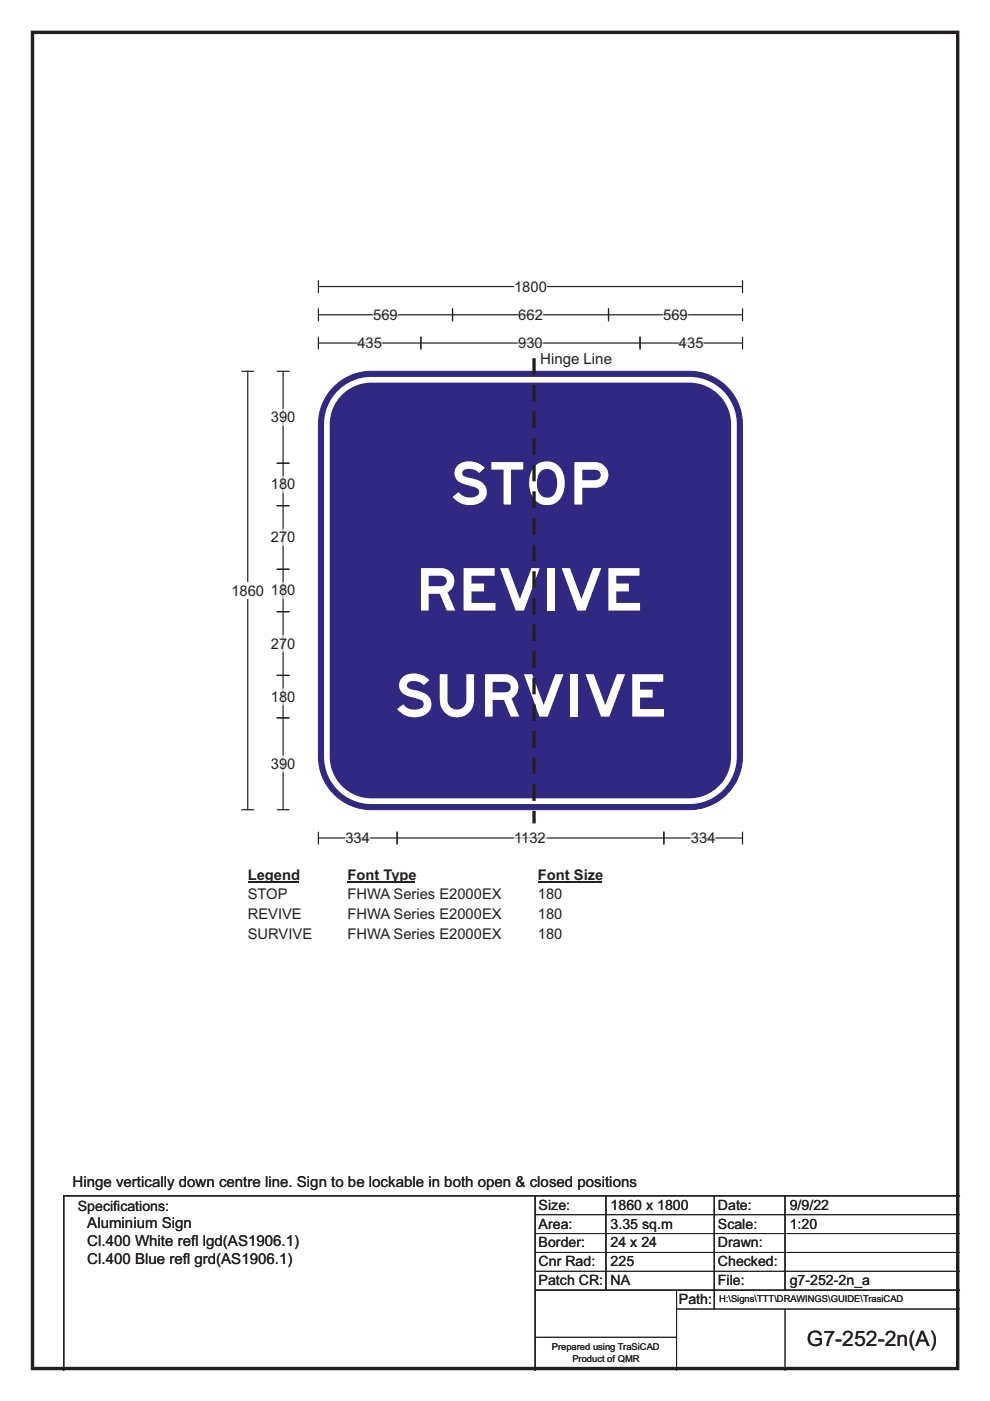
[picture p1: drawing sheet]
<svg xmlns="http://www.w3.org/2000/svg" width="210mm" height="297mm" viewBox="0 0 210 297" stroke-linecap="round" stroke-linejoin="round" font-family="sans-serif">
<path d="M6.9 6.9h196.2v283.3h-196.2z" fill="none" stroke="#231f20" stroke-width=".72"/>
<path d="M67.5 59.5v2.5M157.5 59.5v2.5M67.5 60.8h90" fill="none" stroke="#231f20" stroke-width=".25"/>
<path d="M109 59h7v3.5h-7z" fill="#fff"/>
<g fill="none" stroke="#231f20" stroke-width=".25">
<path d="M51.3 78.7h2.5M52.5 78.7v93M67.5 66.7h90M67.5 65.5v2.5M67.5 71.5v2.5M67.5 72.7h90M89.3 71.5v2.5M96 65.5v2.5M129.1 65.5v2.5M135.8 71.5v2.5M157.5 65.5v2.5M157.5 71.5v2.5"/>
<path d="M51.3 171.7h2.5M67.5 176.4v2.5M67.5 177.7h90M84.2 176.4v2.5M140.8 176.4v2.5M157.5 176.4v2.5"/>
</g>
<path d="M75.8 72.7h5.2M79.2 66.7h5.2M109.9 72.7h5.2M109.9 66.7h5.2M140.7 66.7h5.2M144 72.7h5.2M73.3 177.7h5.2M109 177.7h7M146.6 177.7h5.2" fill="none" stroke="#fff" stroke-width=".25"/>
<path d="M49.1 123.5h6.9v3.5h-6.9z" fill="#fff"/>
<path d="M58.8 78.7h2.5M60 78.7v93M58.8 98.2h2.5M58.8 107.2h2.5M58.8 120.7h2.5M58.8 129.7h2.5M58.8 143.2h2.5M58.8 152.2h2.5M58.8 171.7h2.5" fill="none" stroke="#231f20" stroke-width=".25"/>
<path d="M60 86.7v3.5M60 101v3.5M60 112.2v3.5M60 123.4v3.5M60 134.7v3.5M60 145.9v3.5M60 160.2v3.5" fill="none" stroke="#fff" stroke-width=".25"/>
<path d="M52.5 183.7h10.8v3.5h-10.8z" fill="#fff"/>
<path d="M52.5 187h10.8" fill="none" stroke="#231f20" stroke-width=".32"/>
<path d="M73.7 183.7h14.4v3.5h-14.4z" fill="#fff"/>
<path d="M73.7 187h14.4" fill="none" stroke="#231f20" stroke-width=".32"/>
<path d="M114.1 183.7h13.4v3.5h-13.4z" fill="#fff"/>
<path d="M114.1 187h13.4" fill="none" stroke="#231f20" stroke-width=".32"/>
<g fill="#fff">
<path d="M52.5 187.9h8.5v3.5h-8.5z"/>
<path d="M73.7 187.9h32.9v3.5h-32.9z"/>
<path d="M114.1 187.9h5.2v3.5h-5.2z"/>
<path d="M52.5 192h11.5v3.5h-11.5z"/>
<path d="M73.7 192h32.9v3.5h-32.9z"/>
<path d="M114.1 192h5.2v3.5h-5.2z"/>
<path d="M52.5 196.2h13.7v3.5h-13.7z"/>
<path d="M73.7 196.2h32.9v3.5h-32.9z"/>
<path d="M114.1 196.2h5.2v3.5h-5.2z"/>
</g>
<path d="M70.8 82a11.2 11.2 0 0 1 8-3.3h67.4a11.2 11.2 0 0 1 11.3 11.3v70.4a11.3 11.3 0 0 1-11.3 11.3h-67.4a11.2 11.2 0 0 1-11.3-11.3v-70.4a11.2 11.2 0 0 1 3.3-8z" fill-rule="evenodd" fill="#312882" stroke="#312882" stroke-width=".21"/>
<path d="M71.7 83.7a9.4 9.4 0 0 1 7.1-3.2h67.4a9.4 9.4 0 0 1 9.5 9.5v70.4a9.5 9.5 0 0 1-9.5 9.5h-67.4a9.4 9.4 0 0 1-9.5-9.5v-70.4a9.4 9.4 0 0 1 2.4-6.3z" fill="none" stroke="#fff" stroke-width="1.2"/>
<path d="M113.5 253.5v37M128.5 253.5v20M151.5 253.5v24M166.5 253.5v20M203.5 253.5h-190v37M113.5 273.5h90" fill="none" stroke="#231f20" stroke-width=".3"/>
<path d="M113.5 257.5h90M113.5 261.5h90M113.5 265.5h90M113.5 269.5h90M143.5 277.5h60M143.5 273.5v17M166.5 277.5v13M113.5 283.5h30" fill="none" stroke="#231f20" stroke-width=".21"/>
<path d="M113.3 75.9v98.7" fill="none" stroke="#231f20" stroke-width=".71" stroke-dasharray="3.5 2.1" stroke-linecap="butt"/>
<g font-size="12.5" fill="#fff">
<text x="95.3" y="107">STOP</text>
<text x="88.1" y="129.4">REVIVE</text>
<text x="83.6" y="151.9">SURVIVE</text>
</g>
<text font-size="4.5" fill="#231f20" x="171.1" y="285.4">G7-252-2n(A)</text>
<g font-size="3.2" fill="#231f20">
<text x="114.6" y="77.1">Hinge Line</text>
<text x="15.4" y="251.6">Hinge vertically down centre line. Sign to be lockable in both open &amp; closed positions</text>
<text x="18.5" y="260.4">Aluminium Sign</text>
<text x="18.5" y="264.2">Cl.400 White ref</text>
<text x="18.5" y="268.1">Cl.400 Blue ref</text>
<text x="38.8" y="268.1">l grd(AS1906.1)</text>
<text x="40.5" y="264.2">l lgd(AS1906.1)</text>
</g>
<g font-size="3.1" fill="#231f20">
<text x="109" y="61.8">1800</text>
<text x="79.2" y="67.8">569</text>
<text x="109.9" y="67.8">662</text>
<text x="140.7" y="67.8">569</text>
<text x="75.8" y="73.8">435</text>
<text x="109.9" y="73.8">930</text>
<text x="144" y="73.8">435</text>
<text x="57.4" y="89.5">390</text>
<text x="57.4" y="103.8">180</text>
<text x="57.4" y="115">270</text>
<text x="49.1" y="126.3">1860</text>
<text x="57.4" y="126.2">180</text>
<text x="57.4" y="137.5">270</text>
<text x="57.4" y="148.7">180</text>
<text x="57.4" y="163">390</text>
<text x="73.3" y="178.7">334</text>
<text x="109" y="178.7">1132</text>
<text x="146.6" y="178.7">334</text>
<text x="52.5" y="186.5">Legend</text>
<text x="52.5" y="190.7">STOP</text>
<text x="73.7" y="186.5">Font Type</text>
<text x="73.7" y="190.7">FHWA Series E2000EX</text>
<text x="114.1" y="186.5">Font Size</text>
<text x="114.1" y="190.7">180</text>
<text x="52.5" y="194.8">REVIVE</text>
<text x="73.7" y="194.8">FHWA Series E2000EX</text>
<text x="114.1" y="194.8">180</text>
<text x="52.5" y="199">SURVIVE</text>
<text x="73.7" y="199">FHWA Series E2000EX</text>
<text x="114.1" y="199">180</text>
</g>
<g font-size="3" fill="#231f20">
<text x="16.5" y="256.7">Specif</text>
<text x="24" y="256.7">ications:</text>
<text x="114.3" y="256.5">Size:</text>
<text x="129.5" y="256.5">1860 x 1800</text>
<text x="152.3" y="256.5">Date:</text>
<text x="167.5" y="256.5">9/9/22</text>
<text x="114.3" y="260.5">Area:</text>
<text x="129.5" y="260.5">3.35 sq.m</text>
<text x="152.3" y="260.5">Scale:</text>
<text x="167.5" y="260.5">1:20</text>
<text x="114.3" y="264.5">Border:</text>
<text x="114.3" y="268.5">Cnr Rad:</text>
<text x="129.5" y="264.5">24 x 24</text>
<text x="129.5" y="268.5">225</text>
<text x="152.3" y="264.5">Drawn:</text>
<text x="152.3" y="268.5">Checked:</text>
<text x="114.3" y="272.5">Patch CR:</text>
<text x="129.5" y="272.5">NA</text>
<text x="152.3" y="272.5">File:</text>
<text x="167.5" y="272.5">g7-252-2n_a</text>
<text x="144" y="276.5">Path:</text>
</g>
<g font-size="2" fill="#231f20">
<text x="152.5" y="276.1">H:\Signs\TTT\DRAWINGS\GUIDE\TrasiCAD</text>
<text x="117" y="286.3">Prepared using TraSiCAD</text>
<text x="121.4" y="288.7">Product of QMR</text>
</g>
</svg>
